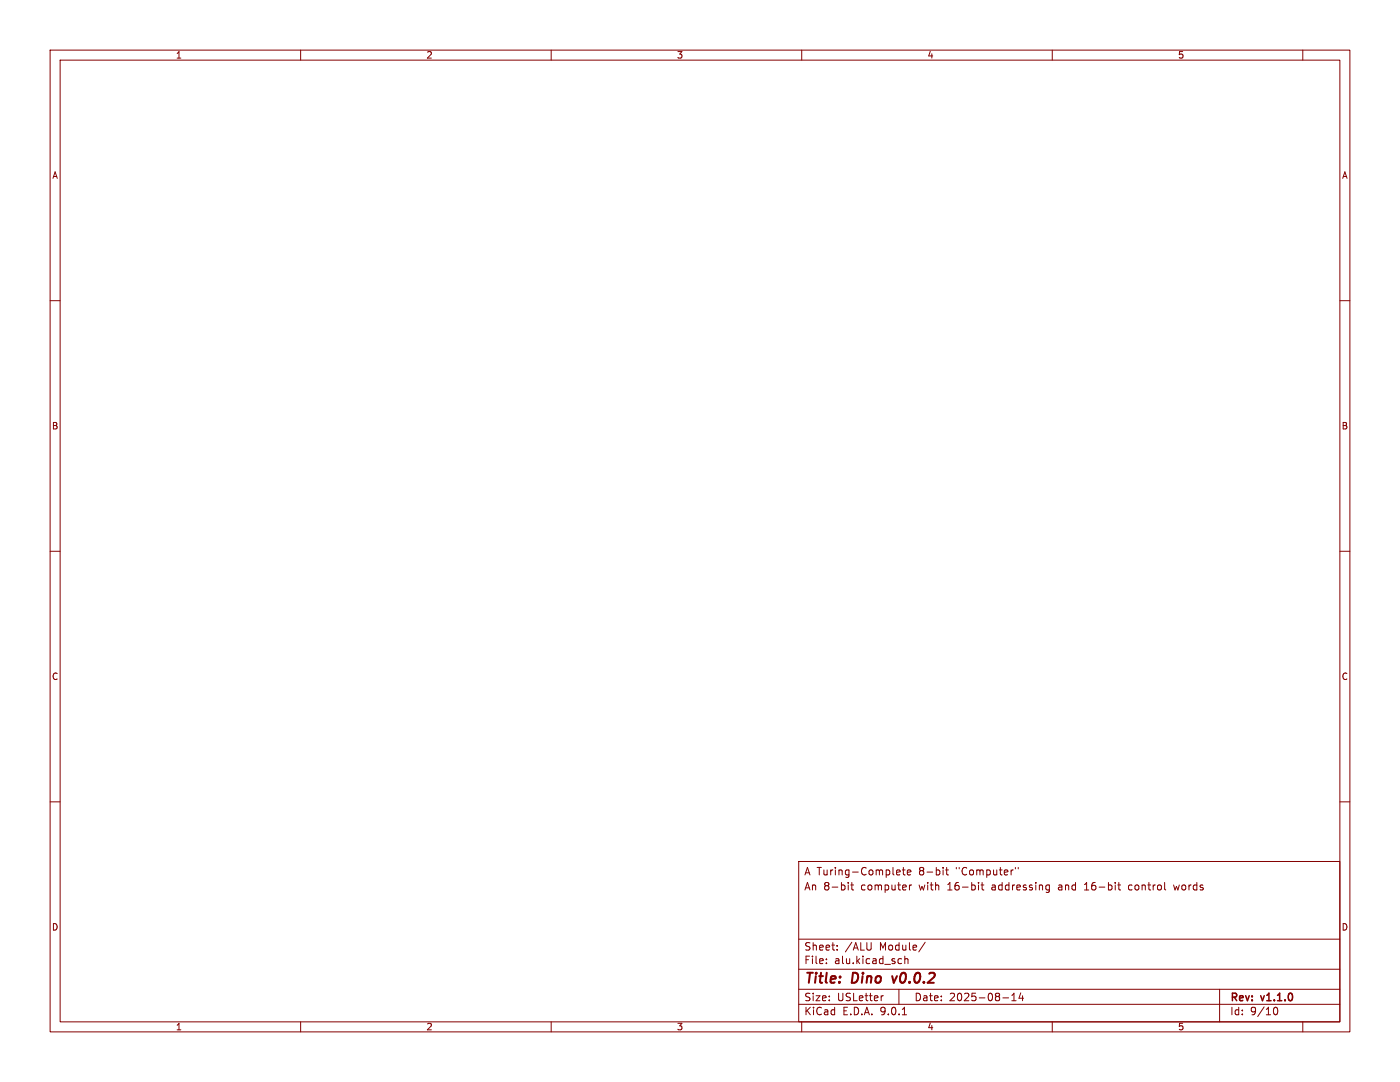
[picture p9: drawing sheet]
<svg xmlns="http://www.w3.org/2000/svg" width="279mm" height="216mm" viewBox="0 0 279 216" stroke-linecap="round" stroke-linejoin="round" font-family="sans-serif">
<g fill="none" stroke="#840000" stroke-width=".2">
<path d="M10 10h259.4v195.9h-259.4zM12 12h255.4v191.9h-255.4zM60 10v2M110 10v2M160 10v2M210 10v2M260 10v2M10 60h2M267.4 60h2M10 110h2M267.4 110h2M10 160h2"/>
<path d="M159.4 171.9h108v32h-108zM169.3 176.1v.1M169.3 176.6v1M169.8 176.6h.6M170 176.1v1.3l.4 .2M179.1 173.6l.5 .1v.2l-.7 .2M179.6 174.5l-.5 .1M180.1 173.6h.5M180.3 173.1v1.3l.3 .2M181.1 174.1l.7-.2-.1-.2-.4-.1-.2 .2v.7h.6M181.5 176.6v1M181.9 176.6l-.4 .3"/>
<path d="M188.2 173.1v.1M188.2 173.6v1M188.7 173.6h.6M188.9 173.1v1.3l.4 .2M195.3 176.1v.1M195.8 176.6h.6M196 176.1v1.3l.4 .2M202.1 173.6h.1M202.6 173.1v.3M203.2 173.1v.3M209 176.6l.4 .1M209.4 177.5l-.4 .1"/>
<path d="M209.4 176.6v1.2l-.3 .3M216.4 177.6h.9M216.7 176.3l-.3 .2M223.1 176.6h.5M223.3 176.1v1.3l.3 .2M225.5 176.6l-.3 .3v.4l.3 .3M234.2 176.6l.3 1 .3-.7M267.4 160h2M159.4 197.4h108M159.4 193.4h108M159.4 187.4h108M164.9 192.1v.2"/>
<path d="M164.9 191.4v.1M167.1 189.4v.2M167.1 188.7v.1M173.9 188.1l-.1 1.3M176.3 198.7l-.3 .1M179.4 197.4v3M179.5 191.3l.4 .1M179.9 192.2l-.4 .1M180.6 191.4l.2-.1 .3 .1 .1 .9M180.6 190.8v1.5M184.6 188l-1.2 1.9M200.1 199.1h1.2"/>
<path d="M201.9 199.7h.9M201.9 198.6l.5-.4v1.5M203.7 198.1l-.3 1.1h.9M204.1 198.7v1M243.4 197.4v6.5M60 203.9v2M110 203.9v2M159.4 200.4h108M160 203.9v2M180.1 202.5h.8M210 203.9v2M254.1 201.6l.2-.5 .2-.1a.8 .8 0 0 1 .5 .7 .8 .8 0 0 1-.5 .8l-.2-.2-.2-.4"/>
<path d="M260 203.9v2"/>
</g>
<path d="M178.1 194.8l.3 1.3" fill="none" stroke="#840000" stroke-width=".4"/>
<g font-size="2.8" fill="#840000">
<text x="160.4" y="196.8">Title:</text>
<text x="170.1" y="196.8">Dino</text>
<text x="179" y="196.8">v0.0.2</text>
</g>
<g font-size="2.1" fill="#840000">
<text x="160.4" y="177.9">An 8-bit</text>
<text x="160.4" y="174.9">A Turing-Complete</text>
<text x="171.9" y="177.9">computer</text>
<text x="183.4" y="174.9">8-bit</text>
<text x="183.6" y="177.9">with</text>
<text x="189.4" y="177.9">16-bit</text>
<text x="190.9" y="174.9">&quot;Computer&quot;</text>
<text x="198.3" y="177.9">addressing</text>
<text x="211.8" y="177.9">and</text>
<text x="217.1" y="177.9">16-bit</text>
<text x="226.1" y="177.9">control</text>
<text x="235.3" y="177.9">words</text>
<text x="160.4" y="189.9">Sheet:</text>
<text x="168.6" y="189.9">/ALU</text>
<text x="175.6" y="189.9">Module/</text>
<text x="160.4" y="192.6">File:</text>
<text x="166.5" y="192.6">alu.kicad_sch</text>
<text x="160.4" y="202.8">KiCad</text>
<text x="160.4" y="200">Size:</text>
<text x="167.1" y="200">USLetter</text>
<text x="168.1" y="202.8">E.D.A.</text>
<text x="175.7" y="202.8">9.0.1</text>
<text x="182.4" y="200">Date:</text>
<text x="189.4" y="200">2025-08-14</text>
<text x="245.4" y="200.2">Rev:</text>
<text x="245.4" y="202.8">Id:</text>
<text x="249.5" y="202.8">9/10</text>
<text x="251.8" y="200.2">v1.1.0</text>
</g>
<g font-size="1.8" fill="#840000">
<text x="35" y="11.9">1</text>
<text x="85" y="11.9">2</text>
<text x="135" y="11.9">3</text>
<text x="185" y="11.9">4</text>
<text x="235" y="11.9">5</text>
<text x="10.3" y="35.9">A</text>
<text x="267.7" y="35.9">A</text>
<text x="10.3" y="85.9">B</text>
<text x="267.7" y="85.9">B</text>
<text x="10.3" y="135.9">C</text>
<text x="267.7" y="135.9">C</text>
<text x="10.3" y="185.9">D</text>
<text x="267.7" y="185.9">D</text>
<text x="35" y="205.8">1</text>
<text x="85" y="205.8">2</text>
<text x="135" y="205.8">3</text>
<text x="185" y="205.8">4</text>
<text x="235" y="205.8">5</text>
</g>
</svg>
